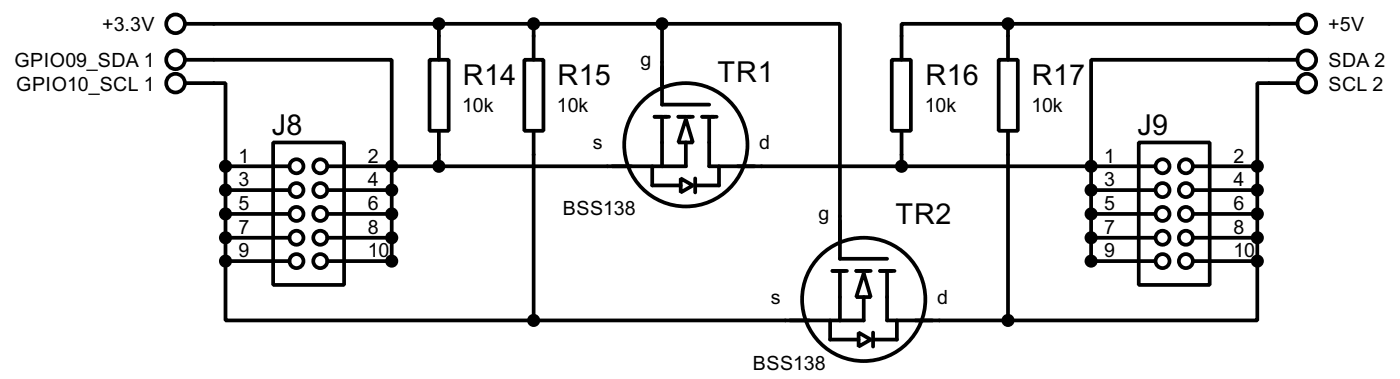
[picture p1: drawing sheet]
<svg xmlns="http://www.w3.org/2000/svg" width="150mm" height="41mm" viewBox="0 0 150 41" stroke-linecap="round" stroke-linejoin="round" font-family="sans-serif">
<g fill="none" stroke="#000" stroke-width=".4">
<path d="M19.9 6.4h22.1v21.6h-6.9M19.9 8.9h4.3v8.9M19.9 2.6h51M24.2 17.8v10.2M24.2 17.8h6.8M29.3 15.3h7.6v15.2h-7.6zM46 6.4h2.1v7.6h-2.1zM47 2.6v3.8M47 14v3.8M56.2 6.4h2v7.6h-2zM57.2 2.6v3.8M57.2 14v20.3"/>
<path d="M69.9 17.8v2.1h3M70.1 12.5h1.6M70.9 2.6h19.1v25.1h5M70.9 2.6v8.6h5.1M70.9 12.8v5M72.7 12.5h1.5M72.9 19.1l1.3 .8-1.3 .7zM73.5 12.8l.7 2.5h-1.5zM73.5 15.3v2.5h-38.4M74.5 19.1v1.5M75.2 12.5h1.6M76 12.8v5h47.7"/>
<path d="M77 17.8v2.1h-2.5M95.5 6.4h2.1v7.6h-2.1zM96.6 14v3.8M107 6.4h2v7.6h-2zM108 2.6h-11.4v3.8M108 2.6h31M108 2.6v3.8M108 14v20.3M122 15.3h7.6v15.2h-7.6zM127.8 17.8h6.9M134.7 17.8v10.2M139 6.4h-22.1v21.6h6.8"/>
<path d="M139 8.9h-4.3v8.9M24.2 28v6.3h33M24.2 20.4h6.8M24.2 22.9h6.8M24.2 25.5h6.8M24.2 28h6.8M35.1 20.4h6.9M35.1 22.9h6.9M35.1 25.5h6.9M88.9 34.3v2.1h3.1M89.2 29h1.5M90 29.3v5"/>
<path d="M91.7 29h1.6M92 35.6l1.3 .8-1.3 .7zM92.5 29.3l.8 2.5h-1.6zM92.5 31.8v2.5h-35.3M93.5 35.6v1.5M94.3 29h1.5M95 29.3v5h13M96.1 34.3v2.1h-2.6M116.9 20.4h6.8M116.9 22.9h6.8M116.9 25.5h6.8M127.8 20.4h6.9"/>
<path d="M127.8 22.9h6.9M127.8 25.5h6.9M127.8 28h6.9M134.7 28v6.3h-26.7"/>
<circle cx="18.8" cy="8.9" r="1"/>
<circle cx="18.8" cy="2.6" r="1"/>
<circle cx="18.8" cy="6.4" r="1"/>
<circle cx="31.7" cy="17.8" r=".75"/>
<circle cx="34.3" cy="17.8" r=".75"/>
<circle cx="73.4" cy="15.5" r="6.6"/>
<circle cx="124.5" cy="17.8" r=".75"/>
<circle cx="127" cy="17.8" r=".75"/>
<circle cx="139.9" cy="8.9" r="1"/>
<circle cx="139.9" cy="2.6" r="1"/>
<circle cx="139.9" cy="6.4" r="1"/>
<circle cx="31.7" cy="28" r=".75"/>
<circle cx="31.7" cy="20.4" r=".75"/>
<circle cx="31.7" cy="22.9" r=".75"/>
<circle cx="31.7" cy="25.5" r=".75"/>
<circle cx="34.3" cy="28" r=".75"/>
<circle cx="34.3" cy="20.4" r=".75"/>
<circle cx="34.3" cy="22.9" r=".75"/>
<circle cx="34.3" cy="25.5" r=".75"/>
<circle cx="92.5" cy="32.1" r="6.6"/>
<circle cx="124.5" cy="28" r=".75"/>
<circle cx="124.5" cy="20.4" r=".75"/>
<circle cx="124.5" cy="22.9" r=".75"/>
<circle cx="124.5" cy="25.5" r=".75"/>
<circle cx="127" cy="28" r=".75"/>
<circle cx="127" cy="20.4" r=".75"/>
<circle cx="127" cy="22.9" r=".75"/>
<circle cx="127" cy="25.5" r=".75"/>
</g>
<g fill="#000">
<circle cx="24.2" cy="17.8" r=".2"/>
<circle cx="42" cy="17.8" r=".2"/>
<circle cx="116.9" cy="17.8" r=".2"/>
<circle cx="134.7" cy="17.8" r=".2"/>
<circle cx="24.2" cy="20.4" r=".2"/>
<circle cx="24.2" cy="25.5" r=".2"/>
<circle cx="24.2" cy="22.9" r=".2"/>
<circle cx="24.2" cy="28" r=".2"/>
<circle cx="42" cy="25.5" r=".2"/>
<circle cx="42" cy="20.4" r=".2"/>
<circle cx="42" cy="28" r=".2"/>
<circle cx="42" cy="22.9" r=".2"/>
<circle cx="116.9" cy="20.4" r=".2"/>
<circle cx="116.9" cy="22.9" r=".2"/>
<circle cx="116.9" cy="25.5" r=".2"/>
<circle cx="116.9" cy="28" r=".2"/>
<circle cx="134.7" cy="25.5" r=".2"/>
<circle cx="134.7" cy="20.4" r=".2"/>
<circle cx="134.7" cy="28" r=".2"/>
<circle cx="134.7" cy="22.9" r=".2"/>
</g>
<g fill="#000" stroke="#000" stroke-width=".4">
<circle cx="24.1" cy="17.8" r=".5"/>
<circle cx="41.9" cy="17.8" r=".5"/>
<circle cx="47" cy="17.8" r=".5"/>
<circle cx="47" cy="2.6" r=".5"/>
<circle cx="57.1" cy="2.6" r=".5"/>
<circle cx="70.9" cy="2.6" r=".5"/>
<circle cx="96.5" cy="17.8" r=".5"/>
<circle cx="107.9" cy="2.6" r=".5"/>
<circle cx="116.8" cy="17.8" r=".5"/>
<circle cx="134.6" cy="17.8" r=".5"/>
<circle cx="24.1" cy="20.4" r=".5"/>
<circle cx="24.1" cy="22.9" r=".5"/>
<circle cx="24.1" cy="25.5" r=".5"/>
<circle cx="24.1" cy="28" r=".5"/>
<circle cx="41.9" cy="22.9" r=".5"/>
<circle cx="41.9" cy="20.4" r=".5"/>
<circle cx="41.9" cy="25.5" r=".5"/>
<circle cx="41.9" cy="28" r=".5"/>
<circle cx="57.1" cy="34.3" r=".5"/>
<circle cx="107.9" cy="34.3" r=".5"/>
<circle cx="116.8" cy="22.9" r=".5"/>
<circle cx="116.8" cy="20.4" r=".5"/>
<circle cx="116.8" cy="25.5" r=".5"/>
<circle cx="116.8" cy="28" r=".5"/>
<circle cx="134.6" cy="20.4" r=".5"/>
<circle cx="134.6" cy="22.9" r=".5"/>
<circle cx="134.6" cy="25.5" r=".5"/>
<circle cx="134.6" cy="28" r=".5"/>
</g>
<g font-size="3.5">
<text x="49.6" y="9.1">R14</text>
<text x="59.7" y="9.1">R15</text>
<text x="76.9" y="8.7">TR1</text>
<text x="99.1" y="9.1">R16</text>
<text x="110.5" y="9.1">R17</text>
<text x="29.1" y="14.5">J8</text>
<text x="121.8" y="14.5">J9</text>
<text x="95.9" y="24">TR2</text>
</g>
<g font-size="2.4">
<text x="11" y="3.4">+3.3V</text>
<text x="142.3" y="3.4">+5V</text>
<text x="1.5" y="7.2">GPIO09_SDA 1</text>
<text x="1.7" y="9.7">GPIO10_SCL 1</text>
<text x="49.5" y="12">10k</text>
<text x="59.7" y="12">10k</text>
<text x="68.6" y="7.1">g</text>
<text x="99.1" y="12">10k</text>
<text x="110.5" y="12">10k</text>
<text x="142.3" y="7.2">SDA 2</text>
<text x="142.3" y="9.7">SCL 2</text>
<text x="25.6" y="17.4">1</text>
<text x="39.4" y="17.4">2</text>
<text x="63.5" y="16">s</text>
<text x="81.3" y="16">d</text>
<text x="118.3" y="17.4">1</text>
<text x="132.1" y="17.4">2</text>
<text x="25.6" y="20">3</text>
<text x="25.6" y="22.5">5</text>
<text x="39.4" y="20">4</text>
<text x="39.4" y="22.5">6</text>
<text x="60.3" y="23.1">BSS138</text>
<text x="87.7" y="23.6">g</text>
<text x="118.3" y="20">3</text>
<text x="118.3" y="22.5">5</text>
<text x="132.1" y="20">4</text>
<text x="132.1" y="22.5">6</text>
<text x="25.6" y="25.1">7</text>
<text x="25.6" y="27.6">9</text>
<text x="39.4" y="25.1">8</text>
<text x="39.4" y="27.6">10</text>
<text x="118.3" y="25.1">7</text>
<text x="118.3" y="27.6">9</text>
<text x="132.1" y="25.1">8</text>
<text x="132.1" y="27.6">10</text>
<text x="82.6" y="32.5">s</text>
<text x="100.4" y="32.5">d</text>
<text x="80.6" y="39.6">BSS138</text>
</g>
</svg>
